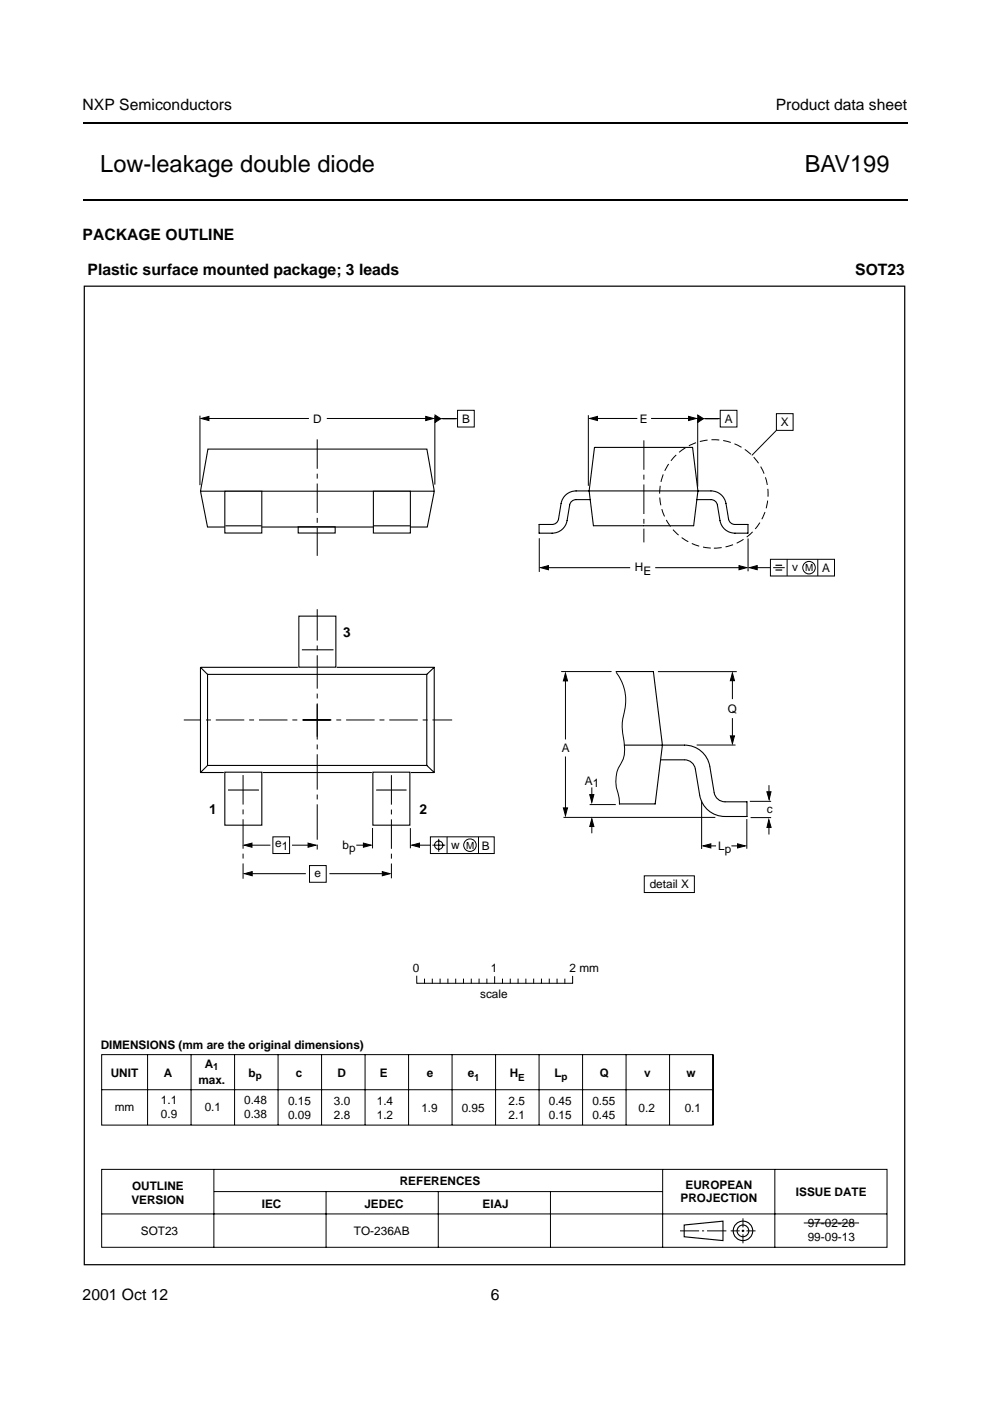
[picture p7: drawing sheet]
<svg xmlns="http://www.w3.org/2000/svg" width="210mm" height="297mm" viewBox="0 0 210 297" stroke-linecap="round" stroke-linejoin="round" font-family="sans-serif">
<path d="M17.5 26.1h174.9M17.5 42.4h174.9" fill="none" stroke="#000" stroke-width=".42"/>
<path d="M17.7 54.8h174.5v213.6h-174.5z" fill="#fff"/>
<g fill="none" stroke="#000" stroke-width=".21">
<path d="M42.4 88.1v14.8M43.6 88.7h21.9M69.3 88.7h21.7M92.2 88.2v14.6M92.8 88.8h4.2M97 87h3.6v3.5h-3.6zM124.7 88v15M125.8 88.7h9.3M138 88.7h8.8M147.9 88.6v14.6M148.5 88.8h4.2M152.7 87h3.6v3.5h-3.6z"/>
<path d="M164.6 87.7h3.6v3.5h-3.6zM164.6 91.2l-5.2 5.4M114.3 114.1v7.2M158.6 114.2v6.9M163.3 118.6h13.6v3.5h-13.6zM166.9 118.6v3.5M173.4 118.6v3.5M115.5 120.4h18.1M138.9 120.4h18.4M159.8 120.4h3.5M163.9 120.4h2.5M119.9 143.8v13"/>
<path d="M130.6 142.5a10.2 10.2 0 0 1 1.5 9.8 12.8 12.8 0 0 0 .3 5.4 6.4 6.4 0 0 1-1.3 5.1 8.1 8.1 0 0 0 .1 6.1l.1 1.7M139.5 142.4h16.7M147.7 158h8.3M155.3 143.5v4.7M155.3 152.3v4.5M52.7 179.2h4.6M57.9 177.4h3.5v3.6h-3.5zM61.9 179.2h4.2M75.5 179.2h2.3M79 175.5v4.4M87 175.6v4.2M88.2 179.2h3.1"/>
<path d="M91.3 177.4h13.5v3.6h-13.5zM91.7 179.2h2.7M93 177.8v2.8M94.8 177.4v3.6M101.5 177.4v3.6M119.5 173.3h32.2M119.9 160.4v11.5M125.5 167v2.6M125.5 174.6v2.1M148.8 169.7v10.3M150 179.3h1.8M155.1 179.3h1.8"/>
<path d="M158.3 173.7v6.3M159 169.9h4.5M159.1 173.3h4.4M163 174.8v2.1M163 166.5l.1 2.5M52.7 185.2h12.2M65.6 183.5h3.6v3.6h-3.6zM69.8 185.2h12M136.6 185.7h10.6v3.5h-10.6zM88.4 207v1.5h33v-1.5M90 207.6v.8M91.7 207.6v.8"/>
<path d="M93.3 207.6v.8M95 207.6v.8M96.6 207.6v.8M98.3 207.6v.8M99.9 207.6v.8M101.6 207.6v.8M103.2 207.6v.8M104.9 207.1v1.4M106.5 207.6v.8M108.2 207.6v.8M109.8 207.6v.8M111.5 207.6v.8"/>
<path d="M113.1 207.6v.8M114.8 207.6v.8M116.5 207.6v.8M118.1 207.6v.8M119.8 207.6v.8M21.6 223.6h129.6v14.9h-129.6zM21.6 231h129.6M31.3 223.6v14.9M40.5 223.6v14.9M49.7 223.6v14.9M59 223.6v14.9M68.2 223.6v14.9"/>
<path d="M77.4 223.6v14.9M86.6 223.6v14.9M95.9 223.6v14.9M105.1 223.6v14.9M114.3 223.6v14.9M123.5 223.6v14.9M132.7 223.6v14.9M142 223.6v14.9M151.2 223.6v14.9M21.6 247.9h166.5v16.6h-166.5zM21.6 257.4h166.5M45.3 248v16.5"/>
<path d="M45.4 252.6h95M69.1 252.6v11.9M92.9 252.6v11.9M116.7 252.6v11.9M140.5 248v16.5M157.5 258.3v1.9M164.3 248v16.5M144.2 261h4M148.8 261h.5M149.9 261h4.1M154.9 261h1.9M157.2 261h.6"/>
<path d="M157.5 260.7v.5M157.5 261.7v1.9M158.3 261h1.9"/>
<circle cx="171.5" cy="120.4" r="1.33"/>
<circle cx="93" cy="179.2" r=".89"/>
<circle cx="99.6" cy="179.2" r="1.33"/>
</g>
<g fill="none" stroke="#000" stroke-width=".24">
<path d="M145.1 259.7l8.2-.8v4.1l-8.2-.8z"/>
<circle cx="157.5" cy="261" r="2.06"/>
<circle cx="157.5" cy="261" r="1.24"/>
</g>
<g fill="#000" stroke="#000" stroke-width=".21">
<path d="M42.7 88.7l1.6-.4v.9zM90.3 88.3l1.6 .4-1.6 .5zM92.2 88l1.3 .8-1.3 .8zM125 88.7l1.7-.4v.9zM146 88.3l1.6 .4-1.6 .5zM147.9 88l1.3 .8-1.3 .8zM156.7 119.9l1.6 .5-1.6 .4zM114.6 120.4l1.7-.5v.9zM158.9 120.4l1.6-.5v.9zM119.9 142.7l.4 1.7h-.9zM155.3 142.7l.4 1.6h-.9zM154.8 156h.9l-.4 1.7z"/>
<path d="M51.8 179.2l1.6-.4v.8zM65.3 178.8l1.7 .4-1.7 .4zM77.1 178.8l1.6 .4-1.6 .4zM87.3 179.2l1.6-.4v.8zM119.4 171.3h.9l-.4 1.6zM125.5 173.6l.4 1.6h-.9zM125 168.5h.9l-.4 1.6zM149.1 179.3l1.6-.4v.9zM156.4 178.9l1.6 .4-1.6 .5zM163 173.8l.5 1.6h-.9zM162.6 167.9h.9l-.4 1.6zM51.8 185.2l1.7-.4v.9z"/>
<path d="M81.1 184.8l1.6 .4-1.6 .5z"/>
</g>
<path d="M64.2 152.6h31.7M70.1 152.6h-31.1" fill="none" stroke="#000" stroke-width=".21" stroke-dasharray="6 1 1 1" stroke-linecap="butt"/>
<path d="M67.3 156.2v-27" fill="none" stroke="#000" stroke-width=".21" stroke-dasharray="7.1 1 1 1" stroke-linecap="butt"/>
<path d="M67.3 149.3v30.9" fill="none" stroke="#000" stroke-width=".21" stroke-dasharray="7.5 1 1 1" stroke-linecap="butt"/>
<path d="M164.4 119.9h1.4M164.4 120.9h1.4" fill="none" stroke="#000" stroke-width=".25"/>
<path d="M17.9 60.7h173.9v207.4h-173.9z" fill="none" stroke="#000" stroke-width=".26"/>
<g fill="none" stroke="#000" stroke-width=".23">
<path d="M44.1 95.2h46.4l1.6 8.9-1.5 7.6h-46.6l-1.5-7.6zM42.5 104.1h49.5M63.2 111.7h7.9v1.3h-7.9zM63.4 130.6h7.8v10.9h-7.8zM64 137.8h6.7M42.5 141.5l1.5 1.5M42.5 141.5v22.3M42.5 141.5h20.7M44 143h46.5v19.3h-46.5zM71.4 141.5h20.7v22.3M92.1 141.5l-1.6 1.5M42.5 163.8h5"/>
<path d="M44 162.3l-1.5 1.5M47.7 163.7h7.8v11.3h-7.8zM48.3 167.5h6.6M55.7 163.8h23.2M79.1 163.7h7.8v11.3h-7.8zM79.8 167.5h6.4M87.1 163.8h5M90.5 162.3l1.6 1.5"/>
</g>
<circle cx="151.4" cy="104.7" r="11.5" fill="none" stroke="#000" stroke-width=".21" stroke-dasharray="1.7 .8" stroke-linecap="butt"/>
<path d="M67.3 93.1v24.8M136.5 93.4v21.6M51.5 164.3v22M83 164.4v21.8" fill="none" stroke="#000" stroke-width=".21" stroke-dasharray="6.2 1 1 1" stroke-linecap="butt"/>
<path d="M47.7 104.2h7.8v8.8h-7.8z" fill="#fff" stroke="#000" stroke-width=".23"/>
<path d="M47.8 111.5h7.7" fill="none" stroke="#000" stroke-width=".23"/>
<path d="M79.2 104.2h7.8v8.8h-7.8z" fill="#fff" stroke="#000" stroke-width=".23"/>
<path d="M126 94.9h20.8l1.2 9.2-.9 7.4h-21.3l-.9-7.4zM79.2 111.5h7.7M125.1 105.9h-3a1.37 1.37 0 0 0-1.3 1.2l-.6 3.3a3.2 3.2 0 0 1-3.1 2.6h-2.8v-1.8h2.8a1.37 1.37 0 0 0 1.3-1.1l.6-3.3a3.2 3.2 0 0 1 3.1-2.7h28.6a3.2 3.2 0 0 1 3.2 2.7l.6 3.3a1.37 1.37 0 0 0 1.3 1.1h2.8v1.8a6.2 6.2 0 0 1-4.6-.5 3.2 3.2 0 0 1-1.3-2.1l-.6-3.3a1.37 1.37 0 0 0-1.4-1.2h-3M130.6 142.4h7.9l1.9 15.6-1.5 12.5h-7.6M132.4 158h12.7a5.4 5.4 0 0 1 5.4 4.5l.9 5.6a2.32 2.32 0 0 0 2.3 1.9h4.7v3.1h-4.7a5.4 5.4 0 0 1-5.3-4.5l-1-5.6a2.32 2.32 0 0 0-2.3-1.9h-5" fill="none" stroke="#000" stroke-width=".23"/>
<path d="M119 142.4h10.6M125 170.6h5.6M170.4 259.3h11.7" fill="none" stroke="#000" stroke-width=".21"/>
<g font-size="5">
<text x="21.3" y="36.4">Low-leakage double diode</text>
<text x="170.6" y="36.4">BAV199</text>
</g>
<g font-size="3.3">
<text x="17.5" y="23.3">NXP Semiconductors</text>
<text x="164.5" y="23.3">Product data sheet</text>
<text x="17.5" y="50.8">PACKAGE OUTLINE</text>
<text x="18.6" y="58.2">Plastic surface mounted package; 3 leads</text>
<text x="181.3" y="58.2">SOT23</text>
<text x="17.5" y="275.6">2001 Oct 12</text>
<text x="104" y="275.6">6</text>
</g>
<g font-size="2.9">
<text x="72.8" y="135.1">3</text>
<text x="44.3" y="172.5">1</text>
<text x="88.9" y="172.5">2</text>
</g>
<g font-size="2.5">
<text x="66.4" y="89.6">D</text>
<text x="98" y="89.7">B</text>
<text x="135.6" y="89.7">E</text>
<text x="153.7" y="89.7">A</text>
<text x="165.5" y="90.4">X</text>
<text x="134.6" y="121">H</text>
<text x="136.4" y="121.8">E</text>
<text x="168" y="121.1">v</text>
<text x="174.3" y="121.3">A</text>
<text x="154.3" y="151.1">Q</text>
<text x="119.1" y="159.4">A</text>
<text x="124" y="166.3">A</text>
<text x="125.7" y="167">1</text>
<text x="162.6" y="172.4">c</text>
<text x="58.4" y="179.6">e</text>
<text x="72.6" y="179.9">b</text>
<text x="95.7" y="179.9">w</text>
<text x="59.7" y="180.3">1</text>
<text x="66.7" y="186">e</text>
<text x="74" y="180.5">p</text>
<text x="102.2" y="180.2">B</text>
<text x="152.3" y="180.3">Lp</text>
<text x="137.8" y="188.4">detail X</text>
<text x="87.5" y="206">0</text>
<text x="104.1" y="206">1</text>
<text x="120.8" y="206">2 mm</text>
<text x="101.8" y="211.5">scale</text>
<text x="21.3" y="222.4">DIMENSIONS (mm are the original dimensions)</text>
<text x="43.4" y="226.3">A</text>
<text x="23.5" y="228.3">UNIT</text>
<text x="34.8" y="228.4">A</text>
<text x="42.1" y="229.9">max.</text>
<text x="52.7" y="228.3">b</text>
<text x="62.7" y="228.3">c</text>
<text x="71.6" y="228.3">D</text>
<text x="80.5" y="228.3">E</text>
<text x="90.5" y="228.3">e</text>
<text x="99.2" y="228.3">e</text>
<text x="108.1" y="228.3">H</text>
<text x="117.5" y="228.3">L</text>
<text x="127.2" y="228.3">Q</text>
<text x="136.6" y="228.3">v</text>
<text x="145.6" y="228.3">w</text>
<text x="24.3" y="235.5">mm</text>
<text x="34.1" y="234.1">1.1</text>
<text x="34.1" y="237">0.9</text>
<text x="43.4" y="235.5">0.1</text>
<text x="51.8" y="234.2">0.48</text>
<text x="51.8" y="237.1">0.38</text>
<text x="61.1" y="234.3">0.15</text>
<text x="61.1" y="237.2">0.09</text>
<text x="70.8" y="234.3">3.0</text>
<text x="70.8" y="237.2">2.8</text>
<text x="79.9" y="234.3">1.4</text>
<text x="79.9" y="237.2">1.2</text>
<text x="89.4" y="235.7">1.9</text>
<text x="97.9" y="235.7">0.95</text>
<text x="107.8" y="234.3">2.5</text>
<text x="107.8" y="237.2">2.1</text>
<text x="116.4" y="234.3">0.45</text>
<text x="116.4" y="237.2">0.15</text>
<text x="125.6" y="234.3">0.55</text>
<text x="125.6" y="237.2">0.45</text>
<text x="135.4" y="235.7">0.2</text>
<text x="145.2" y="235.8">0.1</text>
<text x="84.8" y="251.3">REFERENCES</text>
<text x="27.9" y="255.2">VERSION</text>
<text x="28" y="252.3">OUTLINE</text>
<text x="55.5" y="256">IEC</text>
<text x="77.3" y="256">JEDEC</text>
<text x="102.3" y="256">EIAJ</text>
<text x="144.3" y="254.9">PROJECTION</text>
<text x="145.4" y="252">EUROPEAN</text>
<text x="168.8" y="253.6">ISSUE DATE</text>
<text x="29.9" y="261.8">SOT23</text>
<text x="75" y="261.8">TO-236AB</text>
<text x="171.3" y="260.1">97-02-28</text>
<text x="171.3" y="263">99-09-13</text>
</g>
<g font-size="2.1">
<text x="170.7" y="121.1">M</text>
<text x="98.8" y="179.9">M</text>
<text x="45.2" y="227">1</text>
<text x="54.2" y="228.7">p</text>
<text x="100.6" y="229.1">1</text>
<text x="109.9" y="229.1">E</text>
<text x="119.1" y="228.9">p</text>
</g>
</svg>
